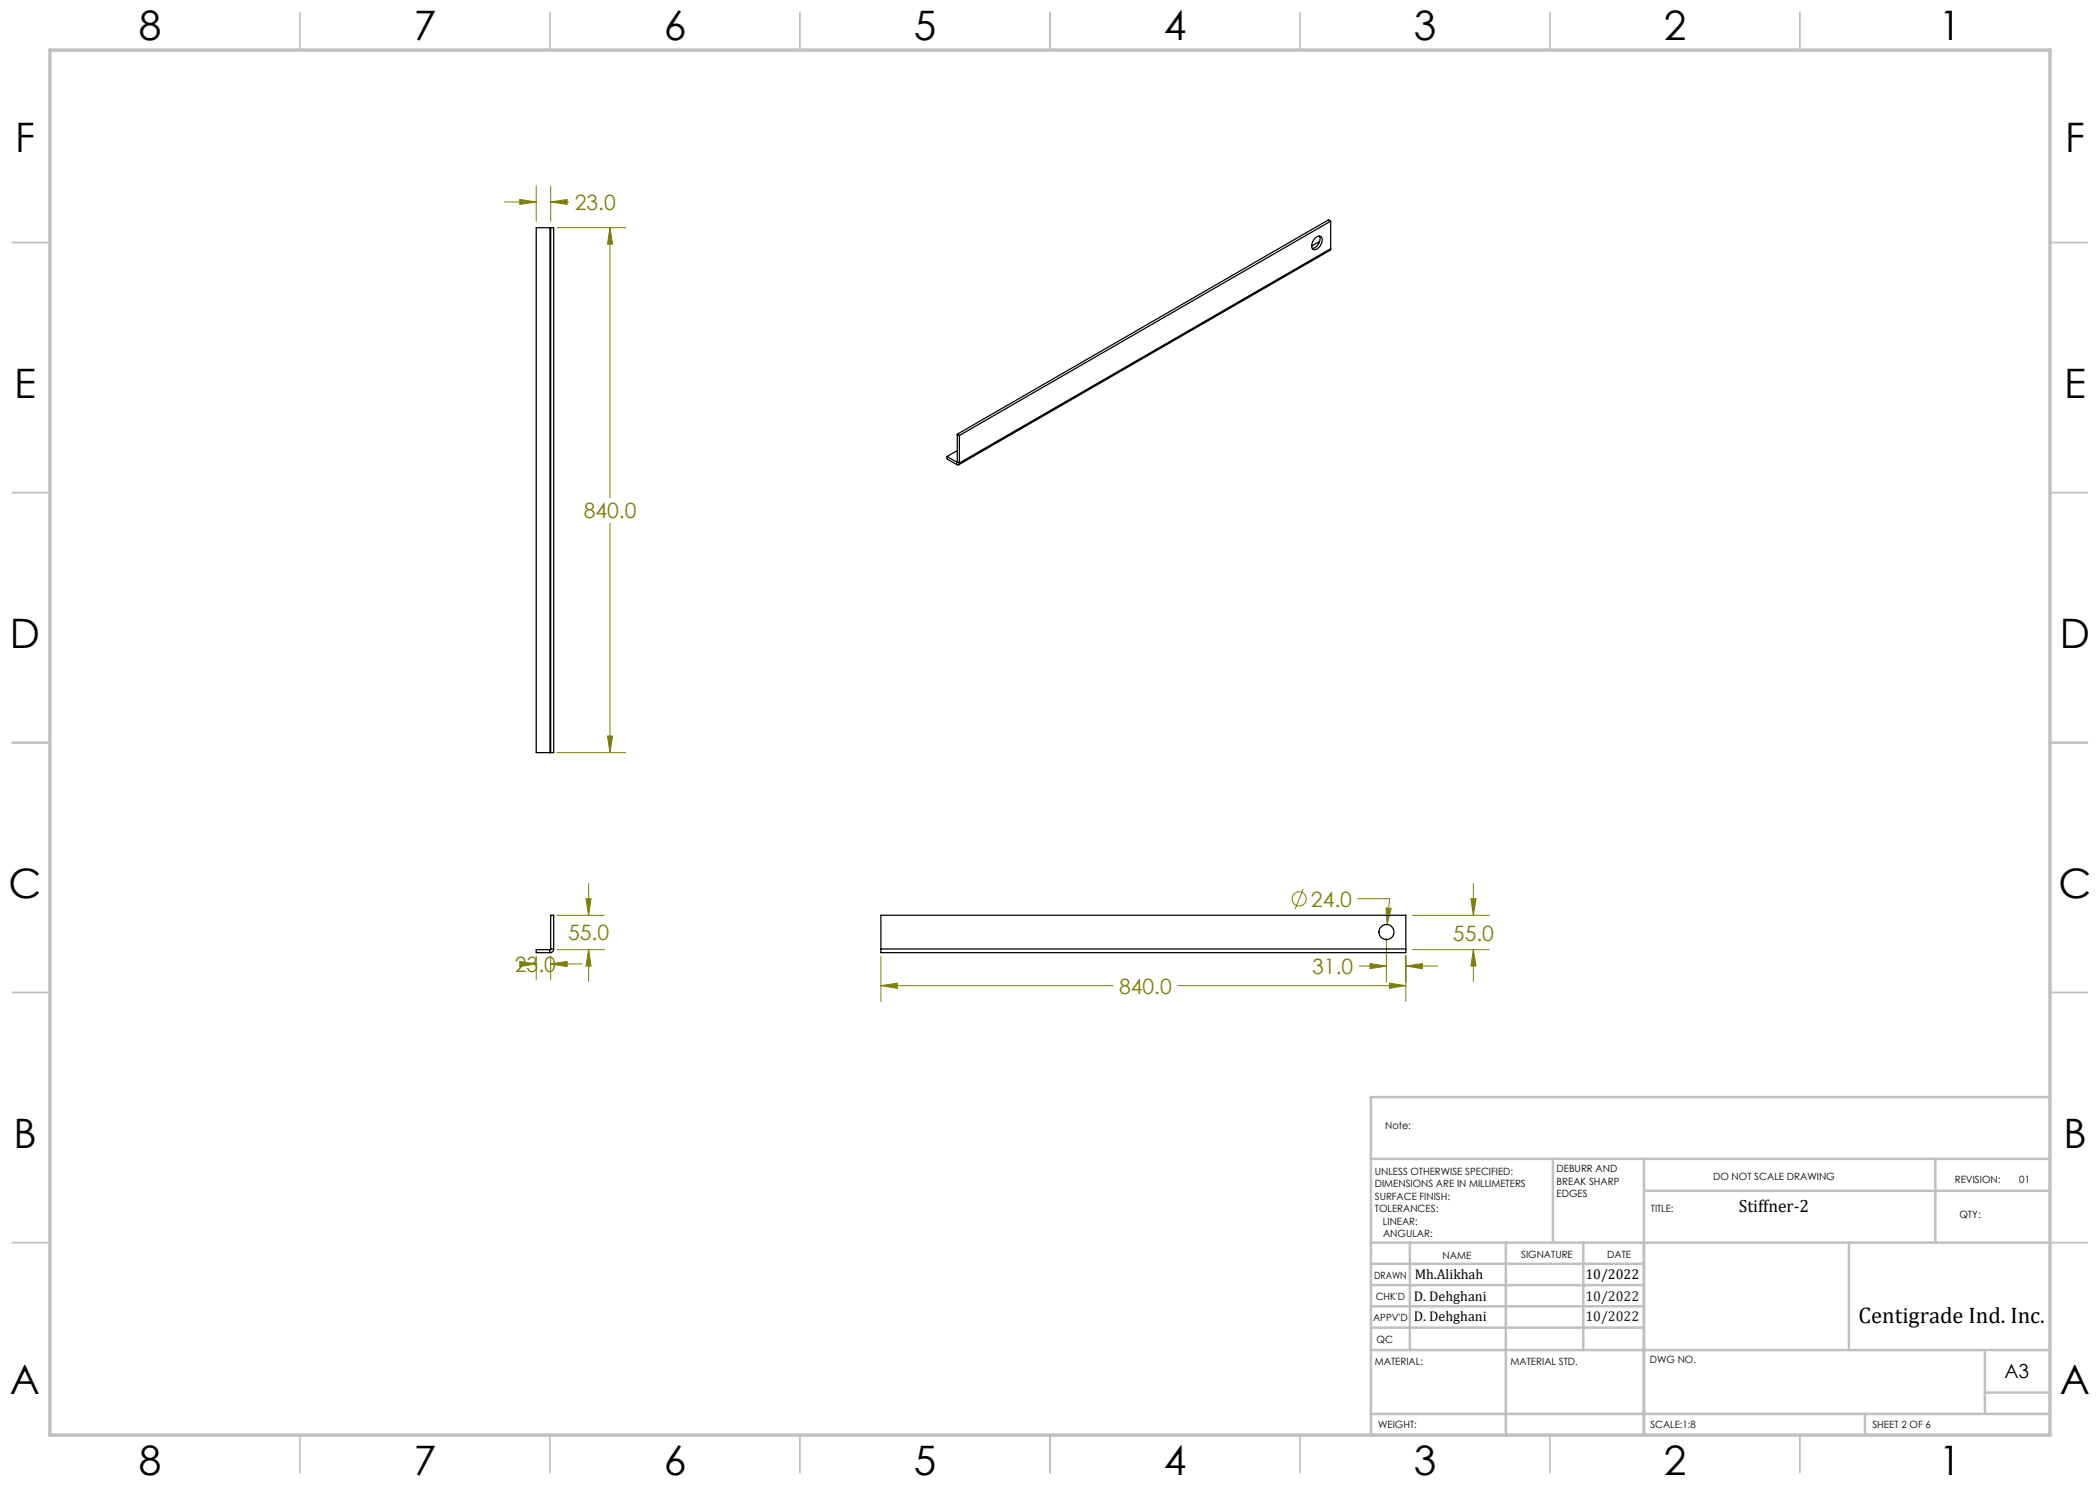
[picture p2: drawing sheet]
<svg xmlns="http://www.w3.org/2000/svg" width="420mm" height="297mm" viewBox="0 0 420 297" stroke-linecap="round" stroke-linejoin="round" font-family="sans-serif">
<g fill="none" stroke="#808000" stroke-width=".2">
<path d="M104 39.9l3.2 .5-3.2 .5zM107.2 37.2v7.1M110.1 37.2v7.1M100.9 40.4h6.3M110.1 40.4h3.7M110.1 40.4l3.3-.5v1zM111.4 45.5h13.8M122 45.5v54.1M122 45.5l.5 3.3h-1zM122 104.6v45.9M111.4 150.5h13.8M121.5 147.2h1l-.5 3.3z"/>
<path d="M117.2 179.7h1l-.5 3.4zM117.7 176.7v6.4M260.6 177.8l-1.6 4M271.6 179.7h6.3l-.5 5.2M294.2 179.7h1l-.5 3.4zM294.7 176.7v6.4M104 192.3l3.2 .5-3.2 .5zM107.2 191.2v4.8M107.2 192.8h.1M110.1 191.2v4.8M110.1 192.8h6.4M110.1 192.8l3.3-.5v1z"/>
<path d="M111.4 189.9h9.5M111.4 183.1h9.5M117.7 189.9v6.4M117.7 189.9l.5 3.3h-1zM176.2 191.2v9.1M176.2 197.1h46.4M176.2 197.1l3.3-.5v1.1zM235.5 197.1h45.7M271.8 193.2h5.5M274 192.7l3.3 .5-3.3 .5zM277.2 181.6l1 .1-.8 3.2zM277.3 187.7v8.7"/>
<path d="M277.9 196.6l3.3 .5-3.3 .6zM281.2 193.2l3.3-.5v1zM281.2 191.1v9.2M281.2 193.2h6.3M282.4 189.9h15.5M282.4 183.1h15.5M294.7 189.9v6.4M294.7 189.9l.5 3.3h-1z"/>
<circle cx="259.9" cy="179.8" r="1.41"/>
</g>
<g fill="none" stroke="#c0c0c0" stroke-width=".35">
<path d="M60 2.5v7.5M110 2.5v7.5M160 2.5v7.5M210 2.5v7.5M260 2.5v7.5M310 2.5v7.5M360 2.5v7.5M2.5 48.5h7.5M410 48.5h7.5M2.5 98.5h7.5M410 98.5h7.5M2.5 148.5h7.5"/>
<path d="M410 148.5h7.5M2.5 198.5h7.5M410 198.5h7.5M2.5 248.5h7.5M410 248.5h7.5M60 287v7.5M110 287v7.5M160 287v7.5M210 287v7.5M260 287v7.5M310 287v7.5M360 287v7.5"/>
</g>
<g fill="none" stroke="#c0c0c0" stroke-width=".5">
<path d="M410 219.4h-135.8v67.4M274.2 231.8h135.8M310.6 231.8v16.7M328.8 231.8v55.2M328.8 238.2h81.2M387.1 231.8v16.7M274.2 248.5h135.8M274.2 257h54.6M274.2 252.8h54.6M282 248.5v21.5M301.2 248.5v38.3M316.7 248.5v21.5"/>
<path d="M369.8 248.5v21.5M274.2 265.5h54.6M274.2 261.3h54.6M274.2 270h135.8M397 270v12.8M397 278.5h13M274.2 282.8h135.8M373 282.8v4.2"/>
</g>
<path d="M10 10h400v277h-400z" fill="none" stroke="#c0c0c0" stroke-width=".7"/>
<path d="M117.7 189.9l.5 3.3h-1zM117.2 179.7h1l-.5 3.4zM110.1 192.8l3.3-.5v1zM104 192.3l3.2 .5-3.2 .5zM294.7 189.9l.5 3.3h-1zM294.2 179.7h1l-.5 3.4zM277.9 196.6l3.3 .5-3.3 .6zM176.2 197.1l3.3-.5v1.1zM277.2 181.6l.2 3.3 .8-3.2zM274 192.7l3.3 .5-3.3 .5zM281.2 193.2l3.3-.5v1zM110.1 40.4l3.3-.5v1zM104 39.9l3.2 .5-3.2 .5zM122 45.5l.5 3.3h-1zM121.5 147.2h1l-.5 3.3z" fill="#808000"/>
<g fill="none" stroke="#000" stroke-width=".25">
<path d="M110 45.5h.1M110 45.5v105M110 45.5h-2.8v105h2.8M110.1 45.5h.6v105h-.6M110.1 45.5v105M263 47.6a.79 .79 0 0 1 1.2-.3 .79 .79 0 0 1 .2 1.1 1.76 1.76 0 0 1-1.7 1.5 1.36 1.36 0 0 1 .2-2.1zM263.8 48.5l-.1-.1-1.4 .8M263.9 47.2a1.97 1.97 0 0 1-1.4 2.5M266.1 49.7l-.1 .4-74.3 42.9M266.1 44.2l-74.2 42.9M266.1 44.2l-.4-.2-74.2 42.9M266.1 49.7l-74.2 42.9"/>
<path d="M266.1 44.2v5.5M189.4 91.3l1.9 1.1M189.4 91.3v.5l1.9 1.1M191.3 92.4v.5M191.5 92.4h-.2M191.5 86.9l.4 .2M191.5 92.4l.4 .2M191.5 86.9v5.5M191.5 90.1l-2.1 1.2M191.9 92.6a.32 .32 0 0 1-.2 .4 .32 .32 0 0 1-.4-.1M191.9 87.1v5.5M110 150.5h.1"/>
<path d="M110 189.9v.6M110 189.9h-2.8v.6h2.8M110.1 189.8l-.1 .1M110.1 189.8v-6.7h.6v6.7M110.1 189.8h.6M110.7 189.8a.72 .72 0 0 1-.7 .7M176.2 189.8v.7h105v-.7M176.2 189.8v-6.7h105v6.7M176.2 189.8h105"/>
<circle cx="277.3" cy="186.4" r="1.51"/>
</g>
<g font-size="8.1">
<text x="27.8" y="8">8</text>
<text x="82.8" y="8">7</text>
<text x="132.8" y="8">6</text>
<text x="182.8" y="8">5</text>
<text x="232.8" y="8">4</text>
<text x="282.8" y="8">3</text>
<text x="332.8" y="8">2</text>
<text x="387.8" y="8">1</text>
<text x="3" y="30.4">F</text>
<text x="413" y="30.4">F</text>
<text x="2.8" y="79.6">E</text>
<text x="412.8" y="79.6">E</text>
<text x="2" y="129.6">D</text>
<text x="412" y="129.6">D</text>
<text x="1.7" y="179.6">C</text>
<text x="411.7" y="179.6">C</text>
<text x="2.7" y="229.6">B</text>
<text x="412.7" y="229.6">B</text>
<text x="2" y="278.9">A</text>
<text x="412" y="278.9">A</text>
<text x="27.8" y="295">8</text>
<text x="82.8" y="295">7</text>
<text x="132.8" y="295">6</text>
<text x="182.8" y="295">5</text>
<text x="232.8" y="295">4</text>
<text x="282.8" y="295">3</text>
<text x="332.8" y="295">2</text>
<text x="387.8" y="295">1</text>
</g>
<text font-size="4.5" x="371.7" y="264.6">Centigrade Ind. Inc.</text>
<g font-size="4.2" fill="#808000">
<text x="115" y="42">23.0</text>
<text x="116.7" y="103.6">840.0</text>
<text x="262.2" y="181.3">24.0</text>
<text x="113.6" y="188">55.0</text>
<text x="290.6" y="188.3">55.0</text>
<text x="103" y="194.4">23.0</text>
<text x="262.4" y="194.8">31.0</text>
<text x="223.8" y="198.7">840.0</text>
</g>
<text font-size="3.9" x="400.9" y="275.5">A3</text>
<text font-size="3.5" x="347.8" y="242.4">Stiffner-2</text>
<g font-size="2.8">
<text x="282.9" y="255.9">Mh.Alikhah</text>
<text x="317.1" y="255.9">10/2022</text>
<text x="282.8" y="260.1">D. Dehghani</text>
<text x="282.8" y="264.2">D. Dehghani</text>
</g>
<g font-size="2.8" fill="#191924">
<text x="317.1" y="260.1">10/2022</text>
<text x="317.1" y="264.2">10/2022</text>
</g>
<g font-size="2">
<text x="277" y="225.8">Note:</text>
<text x="275" y="234.9">UNLESS OTHERWISE SPECIFIED:</text>
<text x="275" y="237.4">DIMENSIONS ARE IN MILLIMETERS</text>
<text x="275" y="239.9">SURFACE FINISH:</text>
<text x="311.3" y="234.5">DEBURR AND</text>
<text x="311.3" y="237">BREAK SHARP</text>
<text x="311.3" y="239.5">EDGES</text>
<text x="342.6" y="236">DO NOT SCALE DRAWING</text>
<text x="391" y="236.6">REVISION:</text>
<text x="403.9" y="236.6">01</text>
<text x="275" y="242.4">TOLERANCES:</text>
<text x="276.6" y="244.9">LINEAR:</text>
<text x="330.2" y="242.4">TITLE:</text>
<text x="391.9" y="243.7">QTY:</text>
<text x="276.6" y="247.4">ANGULAR:</text>
<text x="288.5" y="251.7">NAME</text>
<text x="304.2" y="251.7">SIGNATURE</text>
<text x="321.4" y="251.7">DATE</text>
<text x="274.8" y="255.9">DRAWN</text>
<text x="275.1" y="260.1">CHK'D</text>
<text x="274.6" y="264.2">APPV'D</text>
<text x="275.3" y="268.5">QC</text>
<text x="275" y="273">MATERIAL:</text>
<text x="302.1" y="273">MATERIAL STD.</text>
<text x="330" y="272.5">DWG NO.</text>
<text x="275.6" y="285.6">WEIGHT:</text>
<text x="330.1" y="285.6">SCALE:1:8</text>
<text x="374.5" y="285.6">SHEET 2 OF 6</text>
</g>
</svg>
